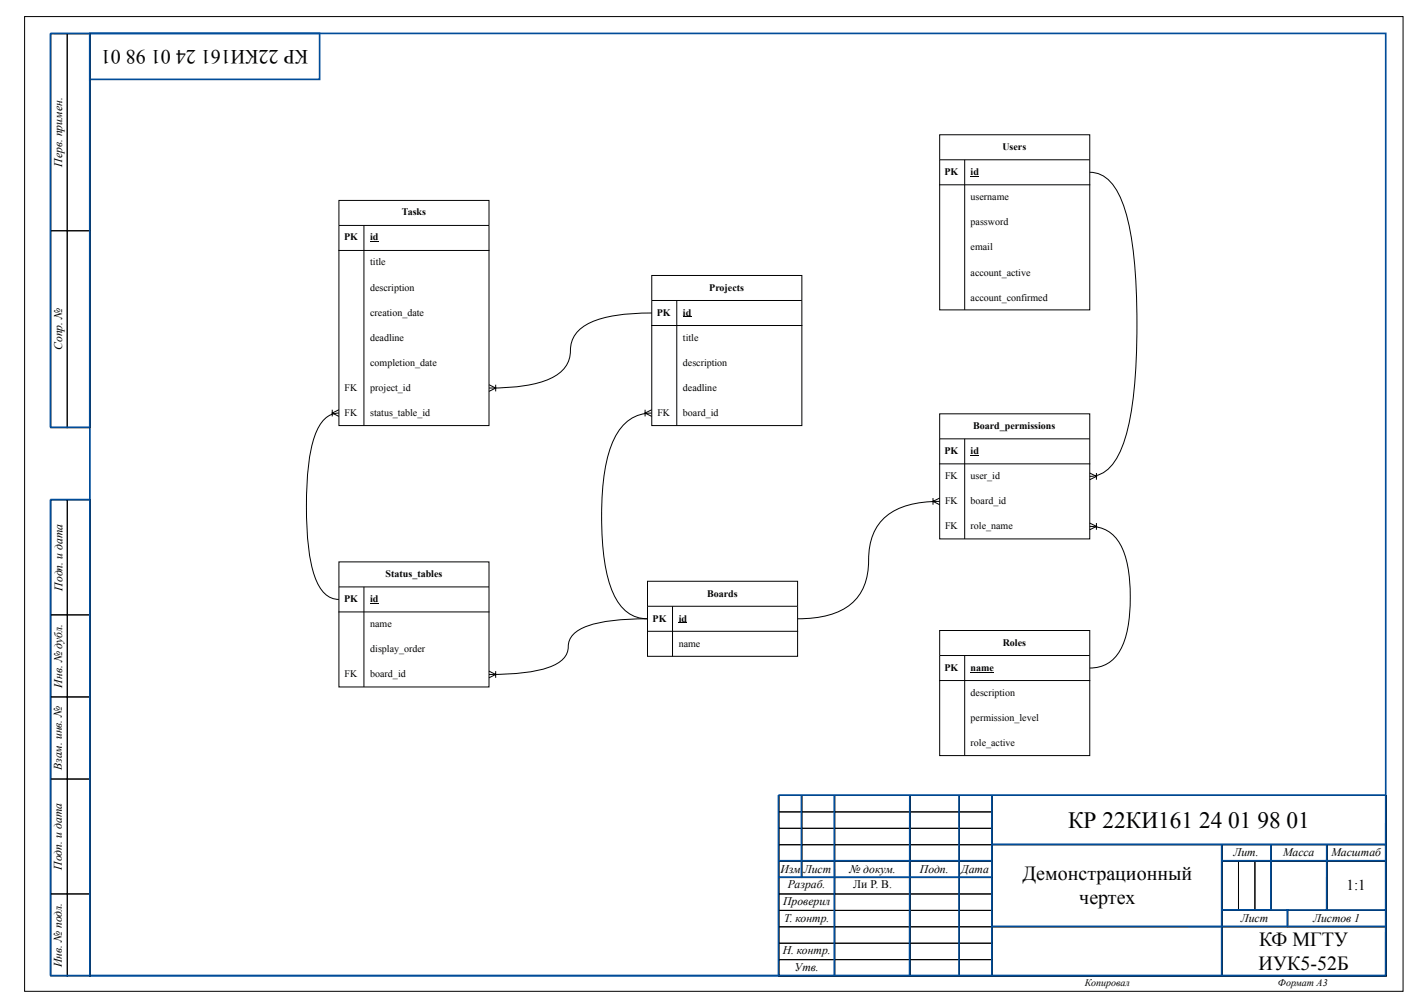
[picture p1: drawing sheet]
<svg xmlns="http://www.w3.org/2000/svg" width="420mm" height="297mm" viewBox="0 0 420 297" stroke-linecap="round" stroke-linejoin="round" font-family="sans-serif">
<g fill="none" stroke="#000" stroke-width=".29">
<path d="M7.2 4.9h406.2v287.2h-406.2zM15 10h4.8v58h-4.8zM19.8 10h6.8v58h-6.8zM15 68h4.8v58h-4.8zM19.8 68h6.8v58h-6.8zM15 147.3h4.8v33.9h-4.8zM19.8 147.3h6.8v33.9h-6.8zM15 181.2h4.8v24.2h-4.8zM19.8 181.2h6.8v24.2h-6.8zM15 205.4h4.8v24.1h-4.8zM19.8 205.4h6.8v24.1h-6.8zM15 229.5h4.8v33.9h-4.8z"/>
<path d="M19.8 229.5h6.8v33.9h-6.8zM229.5 234.4h179v53.2h-179zM229.5 234.4h6.8v4.8h-6.8zM229.5 239.2h6.8v4.9h-6.8zM236.3 239.2h9.7v4.9h-9.7zM236.3 234.4h9.7v4.8h-9.7zM246 234.4h22.2v4.8h-22.2zM246 239.2h22.2v4.9h-22.2zM268.2 234.4h14.5v4.8h-14.5zM268.2 239.2h14.5v4.9h-14.5zM282.7 234.4h9.7v4.8h-9.7zM282.7 239.2h9.7v4.9h-9.7z"/>
<path d="M292.4 234.4h116.1v14.5h-116.1zM229.5 248.9h6.8v4.8h-6.8zM229.5 253.7h6.8v4.9h-6.8zM229.5 244.1h6.8v4.8h-6.8zM229.5 258.6h16.5v4.8h-16.5zM236.3 244.1h9.7v4.8h-9.7zM236.3 248.9h9.7v4.8h-9.7zM236.3 253.7h9.7v4.9h-9.7zM246 244.1h22.2v4.8h-22.2zM246 248.9h22.2v4.8h-22.2zM246 253.7h22.2v4.9h-22.2zM246 258.6h22.2v4.8h-22.2z"/>
<path d="M268.2 253.7h14.5v4.9h-14.5zM268.2 244.1h14.5v4.8h-14.5zM268.2 248.9h14.5v4.8h-14.5zM268.2 258.6h14.5v4.8h-14.5zM282.7 244.1h9.7v4.8h-9.7zM282.7 248.9h9.7v4.8h-9.7zM282.7 253.7h9.7v4.9h-9.7zM282.7 258.6h9.7v4.8h-9.7zM292.4 248.9h67.7v24.2h-67.7zM360.1 253.7h14.5v14.6h-14.5zM360.1 248.9h14.5v4.8h-14.5zM360.1 253.7h4.9v14.5h-4.9z"/>
<path d="M364.9 253.7h4.9v14.6h-4.9zM369.8 253.7h4.8v14.6h-4.8zM374.6 248.9h16.5v4.8h-16.5zM374.6 253.7h16.5v14.5h-16.5zM391.1 253.7h17.4v14.5h-17.4zM391.1 248.9h17.4v4.8h-17.4zM15 263.4h4.8v24.2h-4.8zM19.8 263.4h6.8v24.2h-6.8zM229.5 263.4h16.5v4.8h-16.5zM229.5 268.3h16.5v4.8h-16.5zM229.5 277.9h16.5v4.9h-16.5zM229.5 273.1h16.5v4.8h-16.5z"/>
<path d="M245.9 268.3h22.3v4.8h-22.3zM246 263.4h22.2v4.9h-22.2zM246 273.1h22.2v4.8h-22.2zM246 277.9h22.2v4.9h-22.2zM268.2 263.4h14.5v4.8h-14.5zM268.2 273.1h14.5v4.8h-14.5zM268.2 277.9h14.5v4.9h-14.5zM268.2 268.2h14.5v4.9h-14.5zM282.7 263.4h9.7v4.8h-9.7zM282.7 277.9h9.7v4.9h-9.7zM282.7 268.2h9.7v4.9h-9.7zM282.7 273.1h9.7v4.8h-9.7z"/>
<path d="M292.4 273.1h67.7v14.5h-67.7zM360.1 273.1h48.4v14.5h-48.4zM360.1 268.2h19.4v4.9h-19.4zM379.4 268.3h29.1v4.8h-29.1zM229.5 282.8h16.5v4.8h-16.5zM246 282.8h22.2v4.8h-22.2zM268.2 282.8h14.5v4.8h-14.5zM282.7 282.8h9.7v4.8h-9.7z"/>
</g>
<g fill="none" stroke="#004c99" stroke-width=".49">
<path d="M14.9 9.8h11.6l-.1 116.1h-11.5zM26.5 9.8h67.7v13.6h-67.7zM26.5 9.8h381.8v277.7h-381.8zM236.2 234.3v24.2M245.8 234.3l.1 53.2M268.1 234.3l-.1 53M282.6 234.3v53.2M292.3 234.3v53.2M229.4 253.6h62.9M229.4 258.5h62.9M292.3 248.8h116.1M360 248.8v38.7"/>
<path d="M374.5 248.8v19.3M391 248.8l-.1 19.3M408.3 253.6h-48.3M292.3 273h116M360 268.1h48.3M379.3 268.1v4.9M26.5 287.5v-140.3h-11.6v140.3h393.4l.1-53.2h-179v53.2"/>
</g>
<path d="M99.9 59.1h44.2v7.3h-44.2z" fill="#fff"/>
<path d="M99.9 66.4v-7.3h44.2v7.3M99.9 66.4v59h44.2v-59M99.9 66.4h44.2M99.9 73.8h44.2M107.2 66.4v59M109.1 71.2h2.5" fill="none" stroke="#000" stroke-width=".29"/>
<path d="M192.1 81.2h44.2v7.3h-44.2z" fill="#fff"/>
<path d="M192.1 88.5v-7.3h44.2v7.3M192.1 88.5v36.9h44.2v-36.9M192.1 88.5h44.2M192.1 95.9h44.2M199.4 88.5v36.9M201.2 93.3h2.5" fill="none" stroke="#000" stroke-width=".29"/>
<path d="M99.9 165.6h44.2v7.3h-44.2z" fill="#fff"/>
<path d="M99.9 172.9v-7.3h44.2v7.3M99.9 172.9v29.5h44.2v-29.5M99.9 172.9h44.2M107.2 172.9v29.5M109.1 177.9h2.5M99.9 180.3h44.2" fill="none" stroke="#000" stroke-width=".29"/>
<path d="M190.8 171.3h44.2v7.3h-44.2z" fill="#fff"/>
<path d="M190.8 178.6v-7.3h44.2v7.3M190.8 178.6v14.8h44.2v-14.8M190.8 178.6h44.2M198.2 178.6v14.8M190.8 186h44.2M200 183.5h2.5" fill="none" stroke="#000" stroke-width=".29"/>
<path d="M276.9 39.7h44.2v7.4h-44.2z" fill="#fff"/>
<path d="M276.9 47.1v-7.4h44.2v7.4M276.9 47.1v44.2h44.2v-44.2M276.9 47.1h44.2M276.9 54.5h44.2M284.3 47.1v44.2M286 52.1h2.5" fill="none" stroke="#000" stroke-width=".29"/>
<path d="M276.9 121.9h44.2v7.4h-44.2z" fill="#fff"/>
<path d="M276.9 129.3v-7.4h44.2v7.4M276.9 129.3v29.5h44.2v-29.5M276.9 129.3h44.2M276.9 136.7h44.2M284.3 129.3v29.5M286 134.1h2.5" fill="none" stroke="#000" stroke-width=".29"/>
<path d="M276.9 185.8h44.2v7.4h-44.2z" fill="#fff"/>
<g fill="none" stroke="#000" stroke-width=".29">
<path d="M321.1 50.8a9.2 9.2 0 0 1 8 5.4 45.6 45.6 0 0 1 4.6 16.2 202.7 202.7 0 0 1-.4 48.9 36.8 36.8 0 0 1-5 14.9 8.7 8.7 0 0 1-7.2 4.2M192.1 92.2a46.4 46.4 0 0 0-18 2.8 9.1 9.1 0 0 0-6.1 9.5 9.1 9.1 0 0 1-5.9 7.1 43.4 43.4 0 0 1-18 2.7M144.1 113.4l2 .9-2 1M146.1 113.4v1.9M97.9 120.7v2M99.9 121.7a7.4 7.4 0 0 0-6.6 5.4 51.6 51.6 0 0 0-3 19.1 73.2 73.2 0 0 0 2.4 23.6 10 10 0 0 0 5.2 6.5l2 .3M99.9 120.7l-2 1 2 1M190.1 120.7v2M192.1 121.7a11.8 11.8 0 0 0-11.1 7.6 48 48 0 0 0-3.7 19.8 69.5 69.5 0 0 0 2.7 24.1 12.7 12.7 0 0 0 8.2 8.8l2.6 .3a55.1 55.1 0 0 0-18.2 2.3 6.8 6.8 0 0 0-5.2 6.9 6.9 6.9 0 0 1-5.1 4.9 51.1 51.1 0 0 1-18.2 2.3M192.1 120.7l-2 1 2 1M321.1 139.4l2 1-2 .9M323.1 139.4v1.9"/>
<path d="M274.9 146.8v1.9M276.9 147.7a24.9 24.9 0 0 0-15.7 4.4 15.6 15.6 0 0 0-5.2 12.9 15.3 15.3 0 0 1-7.9 14.7 27.5 27.5 0 0 1-13.1 2.6M276.9 146.8l-2 .9 2 1M321.1 155.1a10.1 10.1 0 0 1 9.9 7.2 46.9 46.9 0 0 1 1.4 22.3 15.6 15.6 0 0 1-5.3 10.4 9.8 9.8 0 0 1-6 1.8M321.1 154.1l2 1-2 1M323.1 154.1v2M144.1 197.8l2 .9-2 1M146.1 197.8v1.9M276.9 193.2v-7.4h44.2v7.4M276.9 193.2v29.4h44.2v-29.4M276.9 193.2h44.2M284.3 193.2v29.4"/>
<path d="M286 198h6.9M276.9 200.5h44.2"/>
</g>
<text font-size="6.9" x="314.7" y="244.1">КР 22КИ161 24 01 98 01</text>
<g font-size="5.9">
<text x="90.8" y="14.7" transform="rotate(-180 90.8 14.7)">КР 22КИ161 24 01 98 01</text>
<text x="301.3" y="259.3">Демонстрационный</text>
<text x="318" y="266.4">чертех</text>
<text x="371" y="278.7">КФ МГТУ</text>
<text x="370.9" y="285.9">ИУК5-52Б</text>
</g>
<text font-size="4.4" x="396.8" y="262.3">1:1</text>
<g font-size="3.4">
<text x="18.3" y="49.1" transform="rotate(-90 18.3 49.1)">Перв. примен.</text>
<text x="18.3" y="103.2" transform="rotate(-90 18.3 103.2)">Сопр. №</text>
<text x="18.4" y="174" transform="rotate(-90 18.4 174)">Подп. и дата</text>
<text x="18.3" y="202.6" transform="rotate(-90 18.3 202.6)">Инв. № дубл.</text>
<text x="18.2" y="226.9" transform="rotate(-90 18.2 226.9)">Взам. инв. №</text>
<text x="18.2" y="256.2" transform="rotate(-90 18.2 256.2)">Подп. и дата</text>
<text x="230" y="257.1">Изм</text>
<text x="236.9" y="257.1">Лист</text>
<text x="250.3" y="257.1">№ докум.</text>
<text x="271.1" y="257.1">Подп.</text>
<text x="283.3" y="257.1">Дата</text>
<text x="363.5" y="252.2">Лит.</text>
<text x="378.1" y="252.2">Масса</text>
<text x="392.3" y="252.2">Масштаб</text>
<text x="232.2" y="261.8">Разраб.</text>
<text x="251.4" y="261.8">Ли Р. В.</text>
<text x="230.8" y="266.7">Проверил</text>
<text x="231" y="271.6">Т. контр.</text>
<text x="365.6" y="271.6">Лист</text>
<text x="386.9" y="271.6">Листов 1</text>
<text x="230.6" y="281.2">Н. контр.</text>
<text x="18.2" y="285" transform="rotate(-90 18.2 285)">Инв. № подл.</text>
<text x="234.1" y="286.1">Утв.</text>
</g>
<g font-size="2.9">
<text x="295.4" y="44.3">Users</text>
<text x="278.3" y="51.7">PK</text>
<text x="286" y="51.7">id</text>
<text x="286" y="59.1">username</text>
<text x="118.4" y="63.5">Tasks</text>
<text x="101.4" y="70.9">PK</text>
<text x="109.1" y="70.9">id</text>
<text x="286" y="66.4">password</text>
<text x="286" y="73.8">email</text>
<text x="109.1" y="78.2">title</text>
<text x="286" y="81.2">account_active</text>
<text x="109.1" y="85.6">description</text>
<text x="209" y="85.6">Projects</text>
<text x="286" y="88.5">account_confirmed</text>
<text x="109.1" y="93">creation_date</text>
<text x="193.5" y="93">PK</text>
<text x="201.2" y="93">id</text>
<text x="109.1" y="100.3">deadline</text>
<text x="201.2" y="100.3">title</text>
<text x="109.1" y="107.7">completion_date</text>
<text x="201.2" y="107.7">description</text>
<text x="101.6" y="115.1">FK</text>
<text x="109.1" y="115.1">project_id</text>
<text x="201.2" y="115.1">deadline</text>
<text x="101.6" y="122.5">FK</text>
<text x="109.1" y="122.5">status_table_id</text>
<text x="193.7" y="122.5">FK</text>
<text x="201.2" y="122.5">board_id</text>
<text x="286.8" y="126.4">Board_permissions</text>
<text x="278.3" y="133.8">PK</text>
<text x="286" y="133.8">id</text>
<text x="278.5" y="141.1">FK</text>
<text x="286" y="141.1">user_id</text>
<text x="278.5" y="148.5">FK</text>
<text x="286" y="148.5">board_id</text>
<text x="278.5" y="155.9">FK</text>
<text x="286" y="155.9">role_name</text>
<text x="113.6" y="170.1">Status_tables</text>
<text x="101.4" y="177.5">PK</text>
<text x="109.1" y="177.5">id</text>
<text x="208.4" y="175.8">Boards</text>
<text x="109.1" y="184.9">name</text>
<text x="192.3" y="183.1">PK</text>
<text x="200" y="183.1">id</text>
<text x="200" y="190.5">name</text>
<text x="295.5" y="190.3">Roles</text>
<text x="109.1" y="192.2">display_order</text>
<text x="278.3" y="197.6">PK</text>
<text x="286" y="197.6">name</text>
<text x="101.6" y="199.6">FK</text>
<text x="109.1" y="199.6">board_id</text>
<text x="286" y="205">description</text>
<text x="286" y="212.4">permission_level</text>
<text x="286" y="219.8">role_active</text>
<text x="319.7" y="290.5">Копировал</text>
<text x="376.6" y="290.5">Формат А3</text>
</g>
</svg>
